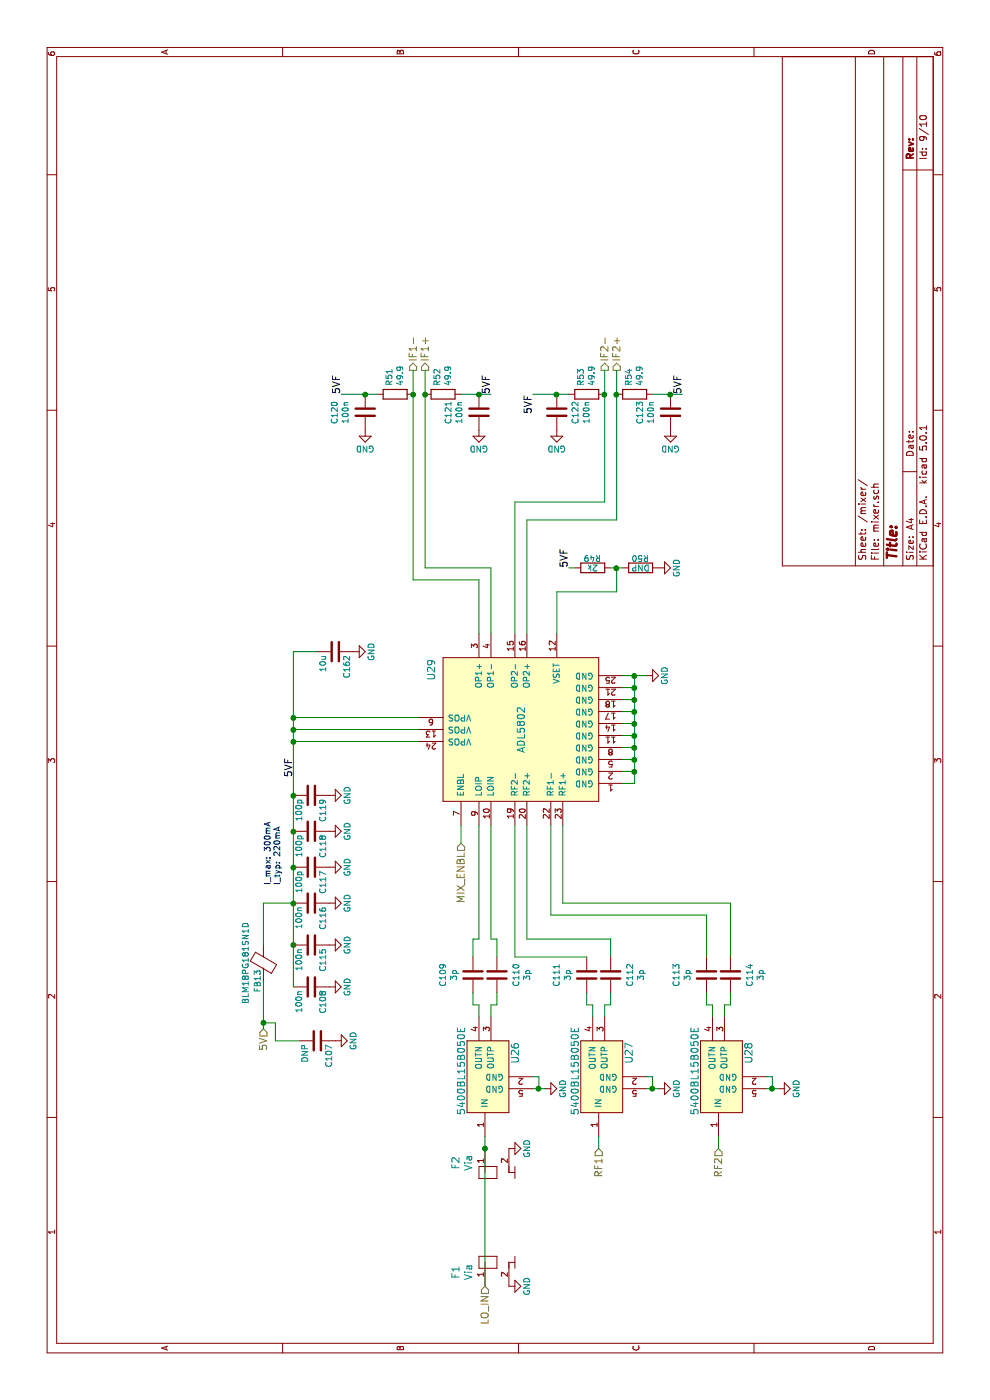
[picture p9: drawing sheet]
EESchema Schematic File Version 4
LIBS:fmcw-cache
EELAYER 26 0
EELAYER END
$Descr A4 11693 8268
encoding utf-8
Sheet 9 10
Title ""
Date ""
Rev ""
Comp ""
Comment1 ""
Comment2 ""
Comment3 ""
Comment4 ""
$EndDescr
$Comp
L power:GND #PWR?
U 1 1
P 6050 5400
AR Path="/59396B97/593ABC4F/593ACD1C" Ref="#PWR?"  Part="1" 
AR Path="/59434BD2/593ACD1C" Ref="#PWR0223"  Part="1" 
F 0 "#PWR0223" H 6050 5150 50  0001 C CNN
F 1 "GND" H 6050 5250 50  0000 C CNN
F 2 "" H 6050 5400 60  0000 C CNN
F 3 "" H 6050 5400 60  0000 C CNN
	1    6050 5400
	1    0    0    -1  
$EndComp
$Comp
L fmcw-rescue:5400BL15B050E-fmcw3-rescue U?
U 1 1
P 2650 4550
AR Path="/59396B97/593ABC4F/593ACD34" Ref="U?"  Part="1" 
AR Path="/59434BD2/593ACD34" Ref="U26"  Part="1" 
AR Path="/593ACD34" Ref="U26"  Part="1" 
F 0 "U26" H 2900 4800 60  0000 C CNN
F 1 "5400BL15B050E" H 2750 5250 60  0000 C CNN
F 2 "fmcw:5400BL15B050E" H 2650 4550 60  0001 C CNN
F 3 "https://www.johansontechnology.com/datasheets/5400BL15B050/5400BL15B050.pdf" H 2650 4550 60  0001 C CNN
	1    2650 4550
	1    0    0    -1  
$EndComp
$Comp
L Device:C C?
U 1 1
P 3550 3950
AR Path="/59396B97/593ABC4F/593ACD56" Ref="C?"  Part="1" 
AR Path="/59434BD2/593ACD56" Ref="C109"  Part="1" 
F 0 "C109" V 3298 3950 50  0000 C CNN
F 1 "3p" V 3389 3950 50  0000 C CNN
F 2 "Capacitor_SMD:C_0402_1005Metric" H 3588 3800 30  0001 C CNN
F 3 "" H 3550 3950 60  0000 C CNN
	1    3550 3950
	0    1    1    0   
$EndComp
$Comp
L Device:C C?
U 1 1
P 3550 4150
AR Path="/59396B97/593ABC4F/593ACD5D" Ref="C?"  Part="1" 
AR Path="/59434BD2/593ACD5D" Ref="C110"  Part="1" 
F 0 "C110" V 3710 4150 50  0000 C CNN
F 1 "3p" V 3801 4150 50  0000 C CNN
F 2 "Capacitor_SMD:C_0402_1005Metric" H 3588 4000 30  0001 C CNN
F 3 "" H 3550 4150 60  0000 C CNN
	1    3550 4150
	0    1    1    0   
$EndComp
$Comp
L power:GND #PWR?
U 1 1
P 2600 4550
AR Path="/59396B97/593ABC4F/593ACD64" Ref="#PWR?"  Part="1" 
AR Path="/59434BD2/593ACD64" Ref="#PWR0224"  Part="1" 
F 0 "#PWR0224" H 2600 4300 50  0001 C CNN
F 1 "GND" H 2600 4400 50  0000 C CNN
F 2 "" H 2600 4550 60  0000 C CNN
F 3 "" H 2600 4550 60  0000 C CNN
	1    2600 4550
	1    0    0    -1  
$EndComp
$Comp
L Device:C C?
U 1 1
P 4450 2600
AR Path="/59396B97/593ABC4F/593ACD6A" Ref="C?"  Part="1" 
AR Path="/59434BD2/593ACD6A" Ref="C117"  Part="1" 
F 0 "C117" H 4475 2700 50  0000 L CNN
F 1 "100p" H 4475 2500 50  0000 L CNN
F 2 "Capacitor_SMD:C_0402_1005Metric" H 4488 2450 30  0001 C CNN
F 3 "" H 4450 2600 60  0000 C CNN
	1    4450 2600
	-1   0    0    1   
$EndComp
$Comp
L Device:C C?
U 1 1
P 4150 2600
AR Path="/59396B97/593ABC4F/593ACD71" Ref="C?"  Part="1" 
AR Path="/59434BD2/593ACD71" Ref="C116"  Part="1" 
F 0 "C116" H 4175 2700 50  0000 L CNN
F 1 "100n" H 4175 2500 50  0000 L CNN
F 2 "Capacitor_SMD:C_0402_1005Metric" H 4188 2450 30  0001 C CNN
F 3 "" H 4150 2600 60  0000 C CNN
	1    4150 2600
	-1   0    0    1   
$EndComp
$Comp
L power:GND #PWR?
U 1 1
P 4450 2750
AR Path="/59396B97/593ABC4F/593ACD78" Ref="#PWR?"  Part="1" 
AR Path="/59434BD2/593ACD78" Ref="#PWR0225"  Part="1" 
F 0 "#PWR0225" H 4450 2500 50  0001 C CNN
F 1 "GND" H 4450 2600 50  0000 C CNN
F 2 "" H 4450 2750 60  0000 C CNN
F 3 "" H 4450 2750 60  0000 C CNN
	1    4450 2750
	1    0    0    -1  
$EndComp
$Comp
L power:GND #PWR?
U 1 1
P 4150 2750
AR Path="/59396B97/593ABC4F/593ACD7E" Ref="#PWR?"  Part="1" 
AR Path="/59434BD2/593ACD7E" Ref="#PWR0226"  Part="1" 
F 0 "#PWR0226" H 4150 2500 50  0001 C CNN
F 1 "GND" H 4150 2600 50  0000 C CNN
F 2 "" H 4150 2750 60  0000 C CNN
F 3 "" H 4150 2750 60  0000 C CNN
	1    4150 2750
	1    0    0    -1  
$EndComp
$Comp
L Device:R R?
U 1 1
P 8400 3300
AR Path="/59396B97/593ABC4F/593ACD85" Ref="R?"  Part="1" 
AR Path="/59434BD2/593ACD85" Ref="R51"  Part="1" 
F 0 "R51" H 8330 3254 50  0000 R CNN
F 1 "49.9" H 8330 3345 50  0000 R CNN
F 2 "fmcw:R_0402b" V 8330 3300 30  0001 C CNN
F 3 "" H 8400 3300 30  0000 C CNN
	1    8400 3300
	-1   0    0    1   
$EndComp
$Comp
L Device:R R?
U 1 1
P 8400 3700
AR Path="/59396B97/593ABC4F/593ACD8C" Ref="R?"  Part="1" 
AR Path="/59434BD2/593ACD8C" Ref="R52"  Part="1" 
F 0 "R52" H 8330 3654 50  0000 R CNN
F 1 "49.9" H 8330 3745 50  0000 R CNN
F 2 "fmcw:R_0402b" V 8330 3700 30  0001 C CNN
F 3 "" H 8400 3700 30  0000 C CNN
	1    8400 3700
	-1   0    0    1   
$EndComp
$Comp
L Device:C C?
U 1 1
P 8250 3050
AR Path="/59396B97/593ABC4F/593ACD93" Ref="C?"  Part="1" 
AR Path="/59434BD2/593ACD93" Ref="C120"  Part="1" 
F 0 "C120" V 8502 3050 50  0000 C CNN
F 1 "100n" V 8411 3050 50  0000 C CNN
F 2 "Capacitor_SMD:C_0402_1005Metric" H 8288 2900 30  0001 C CNN
F 3 "" H 8250 3050 60  0000 C CNN
	1    8250 3050
	0    -1   -1   0   
$EndComp
$Comp
L power:GND #PWR?
U 1 1
P 8100 3050
AR Path="/59396B97/593ABC4F/593ACD9A" Ref="#PWR?"  Part="1" 
AR Path="/59434BD2/593ACD9A" Ref="#PWR0227"  Part="1" 
F 0 "#PWR0227" H 8100 2800 50  0001 C CNN
F 1 "GND" H 8100 2900 50  0000 C CNN
F 2 "" H 8100 3050 60  0000 C CNN
F 3 "" H 8100 3050 60  0000 C CNN
	1    8100 3050
	0    1    1    0   
$EndComp
$Comp
L Device:C C?
U 1 1
P 8250 4000
AR Path="/59396B97/593ABC4F/593ACDA0" Ref="C?"  Part="1" 
AR Path="/59434BD2/593ACDA0" Ref="C121"  Part="1" 
F 0 "C121" V 8502 4000 50  0000 C CNN
F 1 "100n" V 8411 4000 50  0000 C CNN
F 2 "Capacitor_SMD:C_0402_1005Metric" H 8288 3850 30  0001 C CNN
F 3 "" H 8250 4000 60  0000 C CNN
	1    8250 4000
	0    -1   -1   0   
$EndComp
$Comp
L power:GND #PWR?
U 1 1
P 8100 4000
AR Path="/59396B97/593ABC4F/593ACDA7" Ref="#PWR?"  Part="1" 
AR Path="/59434BD2/593ACDA7" Ref="#PWR0228"  Part="1" 
F 0 "#PWR0228" H 8100 3750 50  0001 C CNN
F 1 "GND" H 8100 3850 50  0000 C CNN
F 2 "" H 8100 4000 60  0000 C CNN
F 3 "" H 8100 4000 60  0000 C CNN
	1    8100 4000
	0    1    1    0   
$EndComp
Text Label 8400 2850 0    60   ~ 0
5VF
Text Label 8400 4100 0    60   ~ 0
5VF
Text HLabel 4650 3850 0    60   Input ~ 0
MIX_ENBL
Text HLabel 950  4050 0    60   Input ~ 0
LO_IN
Text HLabel 8600 3550 2    60   Output ~ 0
IF1+
Text HLabel 8600 3450 2    60   Output ~ 0
IF1-
Text HLabel 3100 2200 0    60   Input ~ 0
5V
$Comp
L fmcw-rescue:ADL5802-fmcw3-rescue U?
U 1 1
P 4650 4150
AR Path="/59396B97/593ABC4F/5942E974" Ref="U?"  Part="1" 
AR Path="/59434BD2/5942E974" Ref="U29"  Part="1" 
F 0 "U29" H 6100 4700 60  0000 C CNN
F 1 "ADL5802" H 5600 3950 60  0000 C CNN
F 2 "Package_DFN_QFN:QFN-24-1EP_4x4mm_P0.5mm_EP2.6x2.6mm" H 4650 4150 60  0001 C CNN
F 3 "http://www.analog.com/media/en/technical-documentation/data-sheets/ADL5802.pdf" H 4650 4150 60  0001 C CNN
F 4 "" H 4650 4150 50  0001 C CNN "manf#"
F 5 "ADL5802ACPZ-R7" H 0   0   50  0001 C CNN "MFN"
	1    4650 4150
	1    0    0    -1  
$EndComp
$Comp
L fmcw-rescue:5400BL15B050E-fmcw3-rescue U27
U 1 1
P 2650 5500
AR Path="/5942FD33" Ref="U27"  Part="1" 
AR Path="/59434BD2/5942FD33" Ref="U27"  Part="1" 
F 0 "U27" H 2900 5750 60  0000 C CNN
F 1 "5400BL15B050E" H 2750 6200 60  0000 C CNN
F 2 "fmcw:5400BL15B050E" H 2650 5500 60  0001 C CNN
F 3 "" H 2650 5500 60  0000 C CNN
	1    2650 5500
	1    0    0    -1  
$EndComp
$Comp
L Device:C C111
U 1 1
P 3550 4900
F 0 "C111" V 3298 4900 50  0000 C CNN
F 1 "3p" V 3389 4900 50  0000 C CNN
F 2 "Capacitor_SMD:C_0402_1005Metric" H 3588 4750 30  0001 C CNN
F 3 "" H 3550 4900 60  0000 C CNN
	1    3550 4900
	0    1    1    0   
$EndComp
$Comp
L Device:C C112
U 1 1
P 3550 5100
F 0 "C112" V 3710 5100 50  0000 C CNN
F 1 "3p" V 3801 5100 50  0000 C CNN
F 2 "Capacitor_SMD:C_0402_1005Metric" H 3588 4950 30  0001 C CNN
F 3 "" H 3550 5100 60  0000 C CNN
	1    3550 5100
	0    1    1    0   
$EndComp
$Comp
L power:GND #PWR0229
U 1 1
P 2600 5500
F 0 "#PWR0229" H 2600 5250 50  0001 C CNN
F 1 "GND" H 2600 5350 50  0000 C CNN
F 2 "" H 2600 5500 60  0000 C CNN
F 3 "" H 2600 5500 60  0000 C CNN
	1    2600 5500
	1    0    0    -1  
$EndComp
Text HLabel 2100 5000 0    60   Input ~ 0
RF1
$Comp
L fmcw-rescue:5400BL15B050E-fmcw3-rescue U28
U 1 1
P 2650 6500
AR Path="/59430048" Ref="U28"  Part="1" 
AR Path="/59434BD2/59430048" Ref="U28"  Part="1" 
F 0 "U28" H 2900 6750 60  0000 C CNN
F 1 "5400BL15B050E" H 2750 7200 60  0000 C CNN
F 2 "fmcw:5400BL15B050E" H 2650 6500 60  0001 C CNN
F 3 "" H 2650 6500 60  0000 C CNN
	1    2650 6500
	1    0    0    -1  
$EndComp
$Comp
L Device:C C113
U 1 1
P 3550 5900
F 0 "C113" V 3298 5900 50  0000 C CNN
F 1 "3p" V 3389 5900 50  0000 C CNN
F 2 "Capacitor_SMD:C_0402_1005Metric" H 3588 5750 30  0001 C CNN
F 3 "" H 3550 5900 60  0000 C CNN
	1    3550 5900
	0    1    1    0   
$EndComp
$Comp
L Device:C C114
U 1 1
P 3550 6100
F 0 "C114" V 3710 6100 50  0000 C CNN
F 1 "3p" V 3801 6100 50  0000 C CNN
F 2 "Capacitor_SMD:C_0402_1005Metric" H 3588 5950 30  0001 C CNN
F 3 "" H 3550 6100 60  0000 C CNN
	1    3550 6100
	0    1    1    0   
$EndComp
$Comp
L power:GND #PWR0230
U 1 1
P 2600 6500
F 0 "#PWR0230" H 2600 6250 50  0001 C CNN
F 1 "GND" H 2600 6350 50  0000 C CNN
F 2 "" H 2600 6500 60  0000 C CNN
F 3 "" H 2600 6500 60  0000 C CNN
	1    2600 6500
	1    0    0    -1  
$EndComp
Text HLabel 2100 6000 0    60   Input ~ 0
RF2
$Comp
L Device:R R53
U 1 1
P 8400 4900
F 0 "R53" H 8330 4854 50  0000 R CNN
F 1 "49.9" H 8330 4945 50  0000 R CNN
F 2 "fmcw:R_0402b" V 8330 4900 30  0001 C CNN
F 3 "" H 8400 4900 30  0000 C CNN
	1    8400 4900
	-1   0    0    1   
$EndComp
$Comp
L Device:R R54
U 1 1
P 8400 5300
F 0 "R54" H 8330 5254 50  0000 R CNN
F 1 "49.9" H 8330 5345 50  0000 R CNN
F 2 "fmcw:R_0402b" V 8330 5300 30  0001 C CNN
F 3 "" H 8400 5300 30  0000 C CNN
	1    8400 5300
	-1   0    0    1   
$EndComp
$Comp
L Device:C C?
U 1 1
P 8250 4650
AR Path="/59396B97/593ABC4F/59431062" Ref="C?"  Part="1" 
AR Path="/59434BD2/59431062" Ref="C122"  Part="1" 
F 0 "C122" V 8090 4650 50  0000 C CNN
F 1 "100n" V 7999 4650 50  0000 C CNN
F 2 "Capacitor_SMD:C_0402_1005Metric" H 8288 4500 30  0001 C CNN
F 3 "" H 8250 4650 60  0000 C CNN
	1    8250 4650
	0    -1   -1   0   
$EndComp
$Comp
L power:GND #PWR0231
U 1 1
P 8100 4650
F 0 "#PWR0231" H 8100 4400 50  0001 C CNN
F 1 "GND" H 8100 4500 50  0000 C CNN
F 2 "" H 8100 4650 60  0000 C CNN
F 3 "" H 8100 4650 60  0000 C CNN
	1    8100 4650
	0    1    1    0   
$EndComp
$Comp
L Device:C C?
U 1 1
P 8250 5600
AR Path="/59396B97/593ABC4F/5943106E" Ref="C?"  Part="1" 
AR Path="/59434BD2/5943106E" Ref="C123"  Part="1" 
F 0 "C123" V 8502 5600 50  0000 C CNN
F 1 "100n" V 8411 5600 50  0000 C CNN
F 2 "Capacitor_SMD:C_0402_1005Metric" H 8288 5450 30  0001 C CNN
F 3 "" H 8250 5600 60  0000 C CNN
	1    8250 5600
	0    -1   -1   0   
$EndComp
$Comp
L power:GND #PWR0232
U 1 1
P 8100 5600
F 0 "#PWR0232" H 8100 5350 50  0001 C CNN
F 1 "GND" H 8100 5450 50  0000 C CNN
F 2 "" H 8100 5600 60  0000 C CNN
F 3 "" H 8100 5600 60  0000 C CNN
	1    8100 5600
	0    1    1    0   
$EndComp
Text Label 8400 4450 2    60   ~ 0
5VF
Text Label 8400 5700 0    60   ~ 0
5VF
Text HLabel 8600 5150 2    60   Output ~ 0
IF2+
Text HLabel 8600 5050 2    60   Output ~ 0
IF2-
$Comp
L Device:C C?
U 1 1
P 4750 2600
AR Path="/59396B97/593ABC4F/594316B6" Ref="C?"  Part="1" 
AR Path="/59434BD2/594316B6" Ref="C118"  Part="1" 
F 0 "C118" H 4775 2700 50  0000 L CNN
F 1 "100p" H 4775 2500 50  0000 L CNN
F 2 "Capacitor_SMD:C_0402_1005Metric" H 4788 2450 30  0001 C CNN
F 3 "" H 4750 2600 60  0000 C CNN
	1    4750 2600
	-1   0    0    1   
$EndComp
$Comp
L Device:C C119
U 1 1
P 5050 2600
F 0 "C119" H 5075 2700 50  0000 L CNN
F 1 "100p" H 5075 2500 50  0000 L CNN
F 2 "Capacitor_SMD:C_0402_1005Metric" H 5088 2450 30  0001 C CNN
F 3 "" H 5050 2600 60  0000 C CNN
	1    5050 2600
	-1   0    0    1   
$EndComp
$Comp
L power:GND #PWR?
U 1 1
P 4750 2750
AR Path="/59396B97/593ABC4F/594317B9" Ref="#PWR?"  Part="1" 
AR Path="/59434BD2/594317B9" Ref="#PWR0233"  Part="1" 
F 0 "#PWR0233" H 4750 2500 50  0001 C CNN
F 1 "GND" H 4750 2600 50  0000 C CNN
F 2 "" H 4750 2750 60  0000 C CNN
F 3 "" H 4750 2750 60  0000 C CNN
	1    4750 2750
	1    0    0    -1  
$EndComp
$Comp
L power:GND #PWR0234
U 1 1
P 5050 2750
F 0 "#PWR0234" H 5050 2500 50  0001 C CNN
F 1 "GND" H 5050 2600 50  0000 C CNN
F 2 "" H 5050 2750 60  0000 C CNN
F 3 "" H 5050 2750 60  0000 C CNN
	1    5050 2750
	1    0    0    -1  
$EndComp
$Comp
L Device:C C?
U 1 1
P 3800 2600
AR Path="/59396B97/593ABC4F/5943199B" Ref="C?"  Part="1" 
AR Path="/59434BD2/5943199B" Ref="C115"  Part="1" 
F 0 "C115" H 3825 2700 50  0000 L CNN
F 1 "100n" H 3825 2500 50  0000 L CNN
F 2 "Capacitor_SMD:C_0402_1005Metric" H 3838 2450 30  0001 C CNN
F 3 "" H 3800 2600 60  0000 C CNN
	1    3800 2600
	-1   0    0    1   
$EndComp
$Comp
L Device:C C108
U 1 1
P 3450 2600
F 0 "C108" H 3475 2700 50  0000 L CNN
F 1 "100n" H 3475 2500 50  0000 L CNN
F 2 "Capacitor_SMD:C_0402_1005Metric" H 3488 2450 30  0001 C CNN
F 3 "" H 3450 2600 60  0000 C CNN
	1    3450 2600
	-1   0    0    1   
$EndComp
Wire Wire Line
	6050 5200 6050 5300
Wire Wire Line
	3850 3950 3700 3950
Wire Wire Line
	3400 3950 3300 3950
Wire Wire Line
	3300 3950 3300 4000
Wire Wire Line
	3300 4000 3200 4000
Wire Wire Line
	3200 4100 3300 4100
Wire Wire Line
	3300 4100 3300 4150
Wire Wire Line
	3300 4150 3400 4150
Wire Wire Line
	2600 4450 2600 4500
Wire Wire Line
	2700 4450 2700 4500
Wire Wire Line
	2700 4500 2600 4500
Connection ~ 2600 4500
Wire Wire Line
	3450 2450 3800 2450
Connection ~ 4450 2450
Wire Wire Line
	6950 3550 8400 3550
Wire Wire Line
	6850 3450 8400 3450
Wire Wire Line
	8400 3850 8400 4000
Wire Wire Line
	8400 2850 8400 3050
Connection ~ 8400 4000
Connection ~ 8400 3050
Connection ~ 8400 3450
Connection ~ 8400 3550
Wire Wire Line
	4150 2200 4150 2450
Wire Wire Line
	5950 5300 5950 5200
Wire Wire Line
	5150 5300 5250 5300
Connection ~ 6050 5300
Wire Wire Line
	5850 5200 5850 5300
Connection ~ 5950 5300
Wire Wire Line
	5750 5200 5750 5300
Connection ~ 5850 5300
Wire Wire Line
	5650 5200 5650 5300
Connection ~ 5750 5300
Wire Wire Line
	5550 5200 5550 5300
Connection ~ 5650 5300
Wire Wire Line
	5450 5300 5450 5200
Connection ~ 5550 5300
Wire Wire Line
	5350 5200 5350 5300
Connection ~ 5450 5300
Wire Wire Line
	5250 5200 5250 5300
Connection ~ 5350 5300
Wire Wire Line
	4650 3850 4800 3850
Wire Wire Line
	4800 4000 3850 4000
Wire Wire Line
	3850 4000 3850 3950
Wire Wire Line
	4800 4100 3850 4100
Wire Wire Line
	3850 4100 3850 4150
Wire Wire Line
	3850 4150 3700 4150
Wire Wire Line
	3400 4900 3300 4900
Wire Wire Line
	3300 4900 3300 4950
Wire Wire Line
	3300 4950 3200 4950
Wire Wire Line
	3200 5050 3300 5050
Wire Wire Line
	3300 5050 3300 5100
Wire Wire Line
	3300 5100 3400 5100
Wire Wire Line
	2600 5400 2600 5450
Wire Wire Line
	2700 5400 2700 5450
Wire Wire Line
	2700 5450 2600 5450
Connection ~ 2600 5450
Wire Wire Line
	2200 5000 2100 5000
Wire Wire Line
	3400 5900 3300 5900
Wire Wire Line
	3300 5900 3300 5950
Wire Wire Line
	3300 5950 3200 5950
Wire Wire Line
	3200 6050 3300 6050
Wire Wire Line
	3300 6050 3300 6100
Wire Wire Line
	3300 6100 3400 6100
Wire Wire Line
	2600 6400 2600 6450
Wire Wire Line
	2700 6400 2700 6450
Wire Wire Line
	2700 6450 2600 6450
Connection ~ 2600 6450
Wire Wire Line
	2200 6000 2100 6000
Wire Wire Line
	4800 4300 3700 4300
Wire Wire Line
	3700 4300 3700 4900
Wire Wire Line
	4800 4400 3850 4400
Wire Wire Line
	3850 4400 3850 5100
Wire Wire Line
	3850 5100 3700 5100
Wire Wire Line
	4800 4600 4050 4600
Wire Wire Line
	4050 4600 4050 5900
Wire Wire Line
	4050 5900 3700 5900
Wire Wire Line
	3700 6100 4150 6100
Wire Wire Line
	4150 6100 4150 4700
Wire Wire Line
	4150 4700 4800 4700
Wire Wire Line
	7350 5150 8400 5150
Wire Wire Line
	7500 5050 8400 5050
Wire Wire Line
	8400 5450 8400 5600
Wire Wire Line
	8400 4450 8400 4650
Connection ~ 8400 5600
Connection ~ 8400 4650
Connection ~ 8400 5050
Connection ~ 8400 5150
Wire Wire Line
	6850 3450 6850 4000
Wire Wire Line
	6850 4000 6400 4000
Wire Wire Line
	6400 4100 6950 4100
Wire Wire Line
	6950 4100 6950 3550
Wire Wire Line
	6400 4300 7500 4300
Wire Wire Line
	7500 4300 7500 5050
Wire Wire Line
	7350 5150 7350 4400
Wire Wire Line
	7350 4400 6400 4400
Wire Wire Line
	5700 2450 5700 3500
Connection ~ 5050 2450
Wire Wire Line
	5600 3500 5600 2450
Connection ~ 5600 2450
Wire Wire Line
	5500 3500 5500 2450
Connection ~ 5500 2450
$Comp
L power:GND #PWR?
U 1 1
P 3800 2750
AR Path="/59396B97/593ABC4F/59431C33" Ref="#PWR?"  Part="1" 
AR Path="/59434BD2/59431C33" Ref="#PWR0235"  Part="1" 
F 0 "#PWR0235" H 3800 2500 50  0001 C CNN
F 1 "GND" H 3800 2600 50  0000 C CNN
F 2 "" H 3800 2750 60  0000 C CNN
F 3 "" H 3800 2750 60  0000 C CNN
	1    3800 2750
	1    0    0    -1  
$EndComp
$Comp
L power:GND #PWR0236
U 1 1
P 3450 2750
F 0 "#PWR0236" H 3450 2500 50  0001 C CNN
F 1 "GND" H 3450 2600 50  0000 C CNN
F 2 "" H 3450 2750 60  0000 C CNN
F 3 "" H 3450 2750 60  0000 C CNN
	1    3450 2750
	1    0    0    -1  
$EndComp
Connection ~ 4150 2450
Connection ~ 3800 2450
$Comp
L Device:R R?
U 1 1
P 6950 5350
AR Path="/59396B97/593ABC4F/594321EF" Ref="R?"  Part="1" 
AR Path="/59434BD2/594321EF" Ref="R50"  Part="1" 
F 0 "R50" V 7030 5350 50  0000 C CNN
F 1 "DNP" V 6950 5350 50  0000 C CNN
F 2 "fmcw:R_0402b" V 6880 5350 30  0001 C CNN
F 3 "" H 6950 5350 30  0000 C CNN
	1    6950 5350
	1    0    0    -1  
$EndComp
Wire Wire Line
	6400 4650 6750 4650
Wire Wire Line
	6750 4650 6750 5150
$Comp
L Device:R R49
U 1 1
P 6950 4950
F 0 "R49" V 7030 4950 50  0000 C CNN
F 1 "2k" V 6950 4950 50  0000 C CNN
F 2 "fmcw:R_0402b" V 6880 4950 30  0001 C CNN
F 3 "" H 6950 4950 30  0000 C CNN
	1    6950 4950
	1    0    0    -1  
$EndComp
Wire Wire Line
	6750 5150 6950 5150
Wire Wire Line
	6950 5100 6950 5150
Connection ~ 6950 5150
$Comp
L power:GND #PWR0237
U 1 1
P 6950 5500
F 0 "#PWR0237" H 6950 5250 50  0001 C CNN
F 1 "GND" H 6950 5350 50  0000 C CNN
F 2 "" H 6950 5500 60  0000 C CNN
F 3 "" H 6950 5500 60  0000 C CNN
	1    6950 5500
	1    0    0    -1  
$EndComp
Wire Wire Line
	6950 4800 6950 4750
Text Label 6950 4750 0    60   ~ 0
5VF
Text Notes 4300 2350 0    50   ~ 0
I_max: 300mA\nI_typ: 220mA
$Comp
L Device:Ferrite_Bead FB13
U 1 1
P 3650 2200
F 0 "FB13" V 3600 2050 50  0000 C CNN
F 1 "BLM18PG181SN1D" V 3500 2200 50  0000 C CNN
F 2 "fmcw:C_0603b" H 3650 2200 60  0001 C CNN
F 3 "" H 3650 2200 60  0000 C CNN
	1    3650 2200
	0    1    1    0   
$EndComp
$Comp
L Device:C C107
U 1 1
P 3000 2650
F 0 "C107" H 3025 2750 50  0000 L CNN
F 1 "DNP" H 3025 2550 50  0000 L CNN
F 2 "Capacitor_SMD:C_0805_2012Metric" H 3038 2500 30  0001 C CNN
F 3 "" H 3000 2650 60  0000 C CNN
	1    3000 2650
	-1   0    0    1   
$EndComp
$Comp
L power:GND #PWR0238
U 1 1
P 3000 2800
F 0 "#PWR0238" H 3000 2550 50  0001 C CNN
F 1 "GND" H 3000 2650 50  0000 C CNN
F 2 "" H 3000 2800 60  0000 C CNN
F 3 "" H 3000 2800 60  0000 C CNN
	1    3000 2800
	1    0    0    -1  
$EndComp
Wire Wire Line
	3000 2500 3000 2300
Wire Wire Line
	3000 2300 3150 2300
Wire Wire Line
	3150 2300 3150 2200
Wire Wire Line
	3100 2200 3150 2200
Connection ~ 3150 2200
Connection ~ 4750 2450
Text Label 5200 2450 0    60   ~ 0
5VF
$Comp
L Device:C C162
U 1 1
P 6250 2800
F 0 "C162" H 6275 2900 50  0000 L CNN
F 1 "10u" H 6275 2700 50  0000 L CNN
F 2 "Capacitor_SMD:C_0805_2012Metric" H 6288 2650 30  0001 C CNN
F 3 "" H 6250 2800 60  0000 C CNN
F 4 "885012107014" H 0   0   50  0001 C CNN "MFN"
	1    6250 2800
	-1   0    0    1   
$EndComp
$Comp
L power:GND #PWR0239
U 1 1
P 6250 2950
F 0 "#PWR0239" H 6250 2700 50  0001 C CNN
F 1 "GND" H 6250 2800 50  0000 C CNN
F 2 "" H 6250 2950 60  0000 C CNN
F 3 "" H 6250 2950 60  0000 C CNN
	1    6250 2950
	1    0    0    -1  
$EndComp
Wire Wire Line
	6250 2450 6250 2650
Connection ~ 5700 2450
$Comp
L fmcw-rescue:Via-fmcw3-rescue F1
U 1 1
P 1150 4050
F 0 "F1" H 1068 4297 60  0000 C CNN
F 1 "Via" H 1068 4191 60  0000 C CNN
F 2 "fmcw:RF_via" H 1150 4050 60  0001 C CNN
F 3 "" H 1150 4050 60  0001 C CNN
	1    1150 4050
	1    0    0    -1  
$EndComp
$Comp
L fmcw-rescue:Via-fmcw3-rescue F2
U 1 1
P 1900 4050
F 0 "F2" H 1819 4297 60  0000 C CNN
F 1 "Via" H 1819 4191 60  0000 C CNN
F 2 "fmcw:RF_via" H 1900 4050 60  0001 C CNN
F 3 "" H 1900 4050 60  0001 C CNN
	1    1900 4050
	-1   0    0    -1  
$EndComp
$Comp
L power:GND #PWR0240
U 1 1
P 2100 4250
F 0 "#PWR0240" H 2100 4000 50  0001 C CNN
F 1 "GND" H 2100 4100 50  0000 C CNN
F 2 "" H 2100 4250 60  0000 C CNN
F 3 "" H 2100 4250 60  0000 C CNN
	1    2100 4250
	1    0    0    -1  
$EndComp
$Comp
L power:GND #PWR0241
U 1 1
P 950 4250
F 0 "#PWR0241" H 950 4000 50  0001 C CNN
F 1 "GND" H 950 4100 50  0000 C CNN
F 2 "" H 950 4250 60  0000 C CNN
F 3 "" H 950 4250 60  0000 C CNN
	1    950  4250
	1    0    0    -1  
$EndComp
Wire Wire Line
	5150 5200 5150 5300
Connection ~ 5250 5300
Wire Wire Line
	2600 4500 2600 4550
Wire Wire Line
	4450 2450 4750 2450
Wire Wire Line
	8400 4000 8400 4100
Wire Wire Line
	8400 3050 8400 3150
Wire Wire Line
	8400 3450 8600 3450
Wire Wire Line
	8400 3550 8600 3550
Wire Wire Line
	6050 5300 6050 5400
Wire Wire Line
	5950 5300 6050 5300
Wire Wire Line
	5850 5300 5950 5300
Wire Wire Line
	5750 5300 5850 5300
Wire Wire Line
	5650 5300 5750 5300
Wire Wire Line
	5550 5300 5650 5300
Wire Wire Line
	5450 5300 5550 5300
Wire Wire Line
	5350 5300 5450 5300
Wire Wire Line
	2600 5450 2600 5500
Wire Wire Line
	2600 6450 2600 6500
Wire Wire Line
	8400 5600 8400 5700
Wire Wire Line
	8400 4650 8400 4750
Wire Wire Line
	8400 5050 8600 5050
Wire Wire Line
	8400 5150 8600 5150
Wire Wire Line
	5050 2450 5500 2450
Wire Wire Line
	5600 2450 5700 2450
Wire Wire Line
	5500 2450 5600 2450
Wire Wire Line
	4150 2450 4450 2450
Wire Wire Line
	3800 2450 4150 2450
Wire Wire Line
	6950 5150 6950 5200
Wire Wire Line
	4750 2450 5050 2450
Wire Wire Line
	5700 2450 6250 2450
Wire Wire Line
	5250 5300 5350 5300
Wire Wire Line
	3150 2200 3500 2200
Wire Wire Line
	3800 2200 4150 2200
Wire Wire Line
	2200 4050 2100 4050
Connection ~ 2100 4050
Wire Wire Line
	950  4050 2100 4050
$EndSCHEMATC
